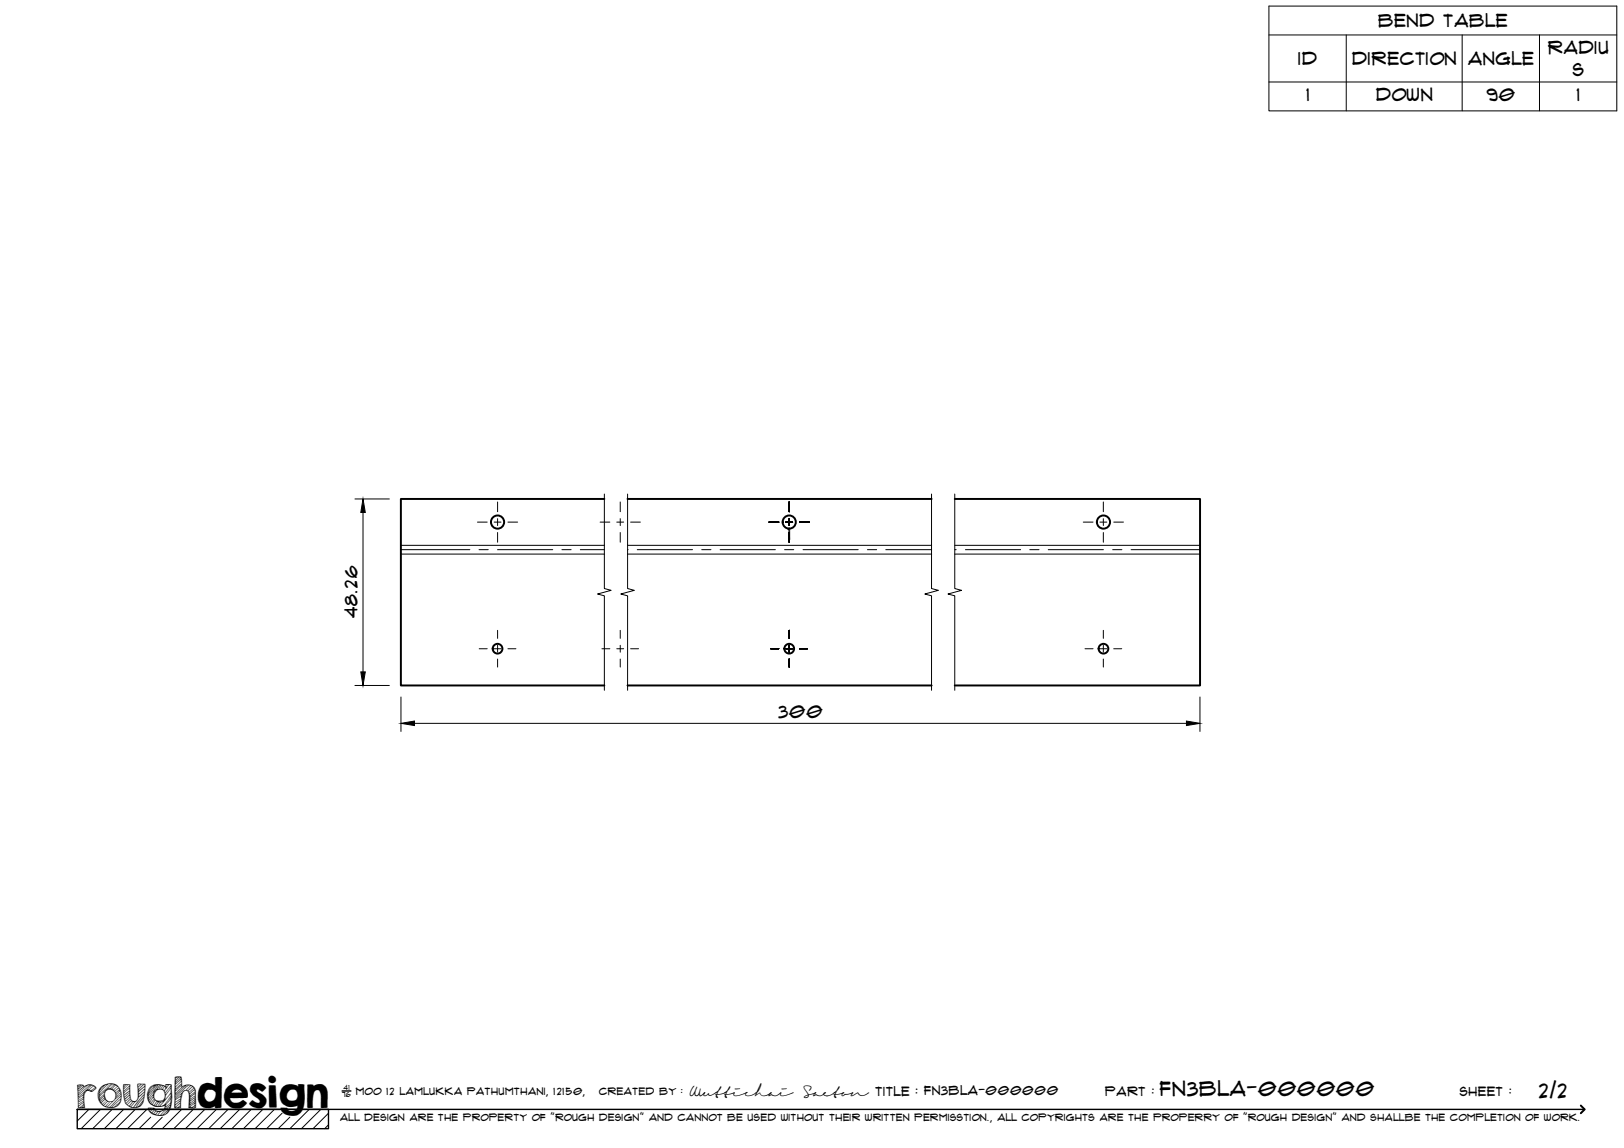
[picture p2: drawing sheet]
<svg xmlns="http://www.w3.org/2000/svg" width="420mm" height="297mm" viewBox="0 0 420 297" stroke-linecap="round" stroke-linejoin="round" font-family="sans-serif">
<!-- layer: Visible -->
<g fill="none" stroke="#000" stroke-width=".51">
<path d="M156.4 129.1h-52.7v48.3h52.7M162.3 129.1h78.7M247 129.1h63.5v48.3h-63.5M162.3 177.4h78.7"/>
<circle cx="128.7" cy="135.1" r="1.7"/>
<circle cx="204.2" cy="135.1" r="1.7"/>
<circle cx="285.5" cy="135.1" r="1.7"/>
<circle cx="128.7" cy="167.8" r="1.26"/>
<circle cx="204.2" cy="167.8" r="1.26"/>
<circle cx="285.5" cy="167.8" r="1.26"/>
</g>
<!-- layer: Bend Center -->
<g fill="none" stroke="#000" stroke-width=".26">
<path d="M103.7 142.2h17.9M123.9 142.2h2.4M128.7 142.2h14.3M145.4 142.2h2.4M150.1 142.2h6.3M162.3 142.2h.2M164.9 142.2h14.3M181.5 142.2h2.4M186.3 142.2h14.3M203 142.2h2.4M207.8 142.2h14.2M224.4 142.2h2.4"/>
<path d="M229.2 142.2h11.8M247 142.2h.4M249.8 142.2h14.3M266.4 142.2h2.4M271.2 142.2h14.3M287.9 142.2h2.4M292.6 142.2h17.9"/>
</g>
<!-- layer: Visible Narrow -->
<path d="M103.7 143.4h52.7M103.7 141.1h52.7M162.3 143.4h78.7M162.3 141.1h78.7M247 143.4h63.5M247 141.1h63.5" fill="none" stroke="#000" stroke-width=".26"/>
<!-- layer: TitleBlock -->
<path d="M20 287h65v5h-65zM20 287h390M88.5 282.3h2.3" fill="none" stroke="#000" stroke-width=".36"/>
<path d="M409 286.1l1 .9-1 1" fill="none" stroke="#000" stroke-width=".51"/>
<g fill="none" stroke="#000" stroke-width=".26">
<path d="M23 287l-3 3.1M26 287l-5 5M29 287l-5 5M32 287l-5 5M35 287l-5 5M38 287l-5 5M39 289.1l-3 2.9M42 289.1l-3 2.9M47 287l-5 5M50 287l-5 5M53 287l-5 5M56 287l-5 5"/>
<path d="M59 287l-5 5M62 287l-5 5M65 287l-5 5M68 287l-5 5M71 287l-5 5M73 288l-4 4M75 289.1l-3 2.9M80 287l-5 5M83 287l-5 5M85 288l-4 4M85 291l-1 1"/>
</g>
<!-- layer: Smart Centers -->
<g fill="none" stroke="#000" stroke-width=".26">
<path d="M123.5 135.1h2.5M127.8 135.1h1.8M128.7 129.9v2.5M128.7 134.2v1.8M128.7 137.8v2.5M131.4 135.1h2.5M155.3 135.1h2.5M159.6 135.1h1.8M160.5 129.9v2.5M160.5 134.2v1.8M160.5 137.8v2.5M163.2 135.1h2.5"/>
<path d="M199 135.1h2.5M203.3 135.1h1.8M204.2 129.9v2.5M204.2 134.2v1.8M204.2 137.8v2.5M206.8 135.1h2.6M280.3 135.1h2.5M284.6 135.1h1.8M285.5 129.9v2.5M285.5 134.2v1.8M285.5 137.8v2.5M288.1 135.1h2.6"/>
<path d="M124 167.9h2M127.8 167.9h1.8M128.7 163.1v2.1M128.7 167v1.7M128.7 170.5v2.1M131.4 167.9h2.1M155.7 167.9h2.1M159.6 167.9h1.8M160.5 163.1v2.1M160.5 167v1.7M160.5 170.5v2.1M163.2 167.9h2"/>
<path d="M199.4 167.9h2.1M203.3 167.9h1.8M204.2 163.1v2.1M204.2 167v1.7M204.2 170.5v2.1M206.8 167.9h2.1M280.7 167.9h2.1M284.6 167.9h1.8M285.5 163.1v2.1M285.5 167v1.7M285.5 170.5v2.1M288.1 167.9h2.1"/>
</g>
<!-- layer: Bend Tables -->
<path d="M328.3 1.6h90v27.1h-90zM328.3 9h90M348.3 9v19.7M378.3 9v19.7M398.3 9v19.7M328.3 21.2h90" fill="none" stroke="#000" stroke-width=".26"/>
<!-- layer: Break Lines -->
<path d="M156.4 127.8v24.5l1.7 .4-3.5 1 1.8 .5v24.4M162.4 127.8v24.5l1.7 .4-3.5 1 1.8 .5v24.4M241 127.8v24.5l1.8 .4-3.5 1 1.7 .5v24.4M247 127.8v24.5l1.8 .4-3.5 1 1.7 .5v24.4" fill="none" stroke="#000" stroke-width=".26"/>
<!-- layer: FD_Dimensions -->
<path d="M91.8 129.1h8.9M93.9 132.6v41.2M91.8 177.4h8.9M103.7 180.3v9M107.2 187.2h199.8M310.5 180.3v9" fill="none" stroke="#000" stroke-width=".26"/>
<path d="M93.9 129.1l.6 3.5h-1.2zM93.3 173.8h1.2l-.6 3.6zM103.7 187.2l3.5-.6v1.1zM307 186.6l3.5 .6-3.5 .5z" fill="#000" stroke="#000" stroke-width=".26"/>
<text font-size="9.7" x="19.9" y="286.8">roughdesign</text>
<g font-size="5.3">
<text x="300.1" y="283.6">FN3BLA-000000</text>
<text x="398.2" y="284">2/2</text>
</g>
<g font-size="4.6">
<text x="356.6" y="7">Bend Table</text>
<text x="335.9" y="16.9">ID</text>
<text x="349.8" y="16.8">Direction</text>
<text x="379.8" y="16.9">Angle</text>
<text x="400.5" y="13.9">Radiu</text>
<text x="406.9" y="19.8">s</text>
<text x="338" y="26.1">1</text>
<text x="356" y="26.1">Down</text>
<text x="384.6" y="26.1">90</text>
<text x="408" y="26.1">1</text>
<text x="203.9" y="139.7">1</text>
<text x="92.5" y="160" transform="rotate(-90 92.5 160)">48.26</text>
<text x="201.4" y="185.7">300</text>
</g>
<g font-size="3.4">
<text x="178.3" y="283.5">Wuttichai</text>
<text x="208.1" y="283.5">Saeton title : FN3BLA-000000</text>
</g>
<g font-size="3.3">
<text x="286" y="283.5">Part :</text>
<text x="377.7" y="283.5">sheet :</text>
</g>
<g font-size="2.7">
<text x="92.1" y="283.3">moo 12 Lamlukka pathumthani, 12150,</text>
<text x="155" y="283.3">created by :</text>
</g>
<text font-size="2.6" x="88" y="290.1">all design are the property of &quot;rough design&quot; and cannot be used without their written permisstion., all copyrights are the properry of &quot;rough design&quot; and shallbe the completion of work.</text>
<g font-size="1.9">
<text x="88.5" y="283.9">76</text>
<text x="88.9" y="282.1">41</text>
</g>
</svg>
